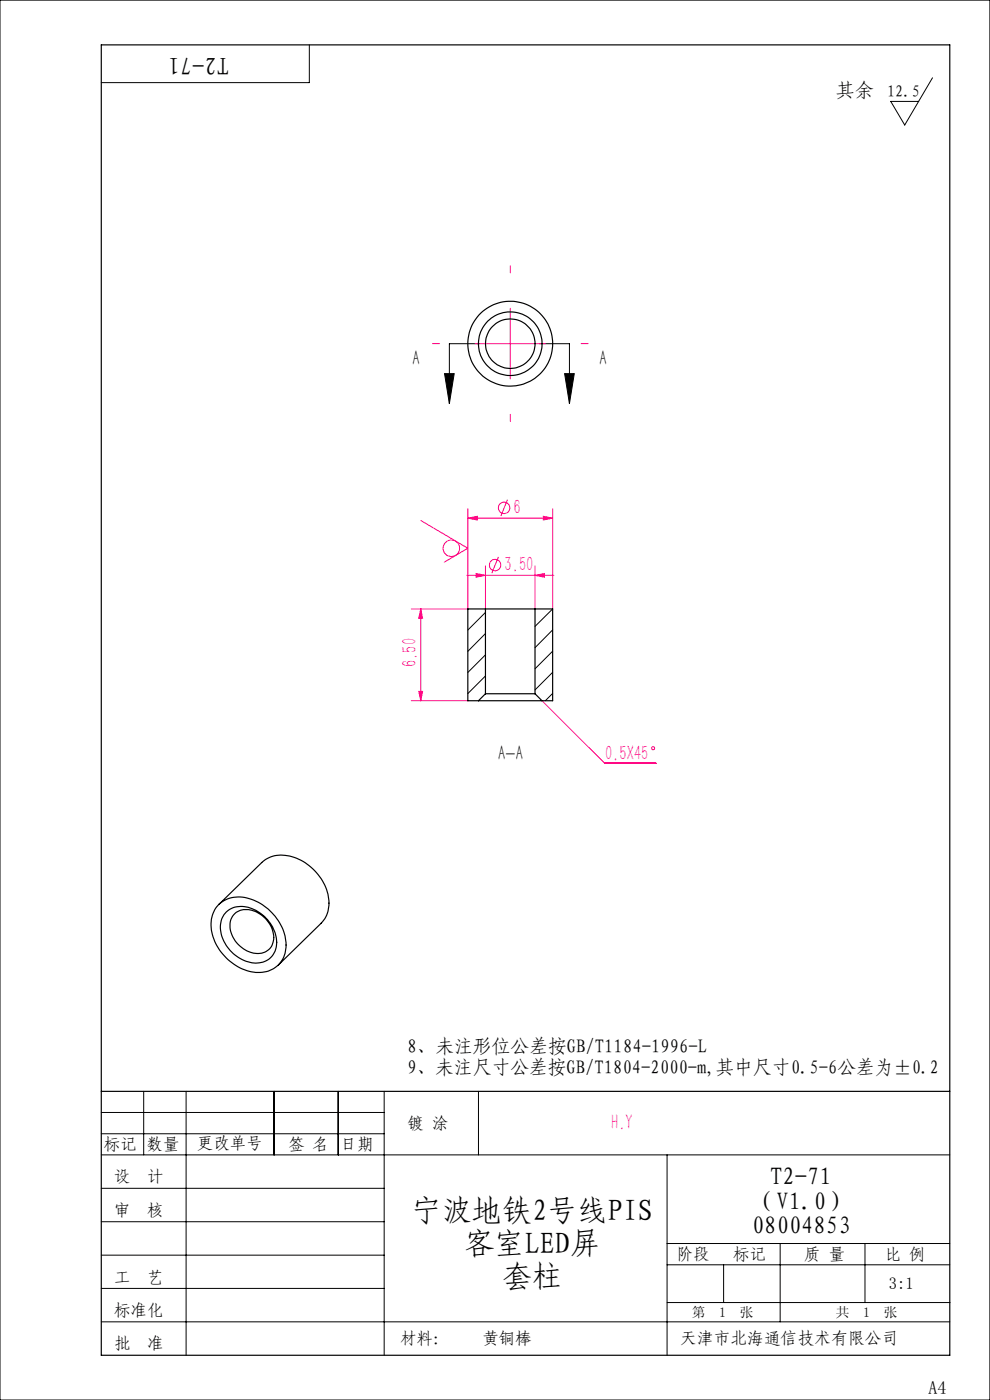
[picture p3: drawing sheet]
<svg xmlns="http://www.w3.org/2000/svg" width="210mm" height="297mm" viewBox="0 0 210 297" stroke-linecap="round" stroke-linejoin="round" font-family="sans-serif">
<g fill="none" stroke="#ff0080" stroke-width=".21">
<path d="M100.8 72.9h14.9M108.2 65.4v15M89.3 110.4l9.9 5.9-5 3M99.2 109.9l2-.4v.8zM99.2 107.9v21.3h-12M99.2 109.9h18M105.7 118.1l-1.4 3.5M107.6 106l-1.3 3.5M115.3 109.5l1.9 .4-1.9 .4zM117.2 107.9v21.3M89.3 129.2v19.5M89.3 129.2l.3 2h-.8z"/>
<path d="M99 122.1h18.5M101 121.7l2 .4-2 .3zM103 120v9.2M113.5 122.1l2-.4v.7zM113.5 120v9.2M87.2 148.7h12M88.8 146.7h.8l-.3 2zM115 148.7l13.3 13.2h10.8"/>
<circle cx="95.7" cy="116.3" r="1.76"/>
<circle cx="105" cy="119.9" r="1.21"/>
<circle cx="106.9" cy="107.7" r="1.22"/>
<circle cx="138.6" cy="158.7" r=".32"/>
</g>
<g fill="none" stroke="#000" stroke-width=".21">
<path d="M0 0h210v297h-210zM65.6 9.5v8h-44.1M197.8 16.5l-5.9 10-3-5h6M94.3 79.3h2l-1 6.3zM101.7 72.9h-6.4v12.7M114.4 72.9h6.4v12.7M119.8 79.3h2l-1 6.3zM21.5 236h60M30.5 231.5v13.5M39.5 231.5v56M58.1 231.5v13.5M71.8 231.5v13.5"/>
<path d="M81.5 231.5v56M101.5 231.5v13.5M21.5 240.5h60M21.5 245h180M21.5 252.1h60M21.5 259.2h60M141.5 245v42.5M21.5 266.3h60M21.5 273.3h60M141.5 268.3h60M141.5 263.8h60M141.5 276.3h60"/>
<path d="M153.5 268.3v8M165.5 263.8v16.6M183.5 263.8v12.5M21.5 280.4h180"/>
</g>
<path d="M108.3 57.9v-1.5M93.3 72.9h-1.5M123.3 72.9h1.5M108.3 87.9v1.5" fill="none" stroke="#ff0080" stroke-width=".21" stroke-dasharray="15.2 1.3 1.3 1.3"/>
<path d="M21.5 9.5h180v278h-180zM21.5 231.5h180" fill="none" stroke="#000" stroke-width=".25"/>
<path d="M94.3 79.3h2l-1 6.3zM119.8 79.3h2l-1 6.3z" fill="#000"/>
<g fill="#ff0080">
<path d="M99.2 109.9l2-.4v.8zM115.3 109.5l1.9 .4-1.9 .4z"/>
<path d="M101 121.7l2 .4-2 .3zM113.5 122.1l2-.4v.7z"/>
<path d="M88.8 146.7h.8l-.3 2zM89.3 129.2l.3 2h-.8z"/>
</g>
<g fill="none" stroke="#000" stroke-width=".25">
<path d="M103 129.2h10.5M103 129.2v18M103 129.2h-3.8v19.5h2.3M113.5 129.2h3.7v19.5h-2.2M113.5 129.2v18M101.5 148.7h13.5M103 147.2h10.5M103 147.2l-1.5 1.5M113.5 147.2l1.5 1.5M46.4 191.9l9.1-8.9a7.1 7.1 0 0 1 8.3-.5 10.6 10.6 0 0 1 5.9 10 5.3 5.3 0 0 1-1.6 3.4l-9.1 8.8M46.6 191.7a7.1 7.1 0 0 1 8.1-.3 10.6 10.6 0 0 1 5.9 10 5.7 5.7 0 0 1-7.3 4.8 11 11 0 0 1-8.5-10.3 5.9 5.9 0 0 1 1.8-4.2zM48 193.5a5.5 5.5 0 0 1 7 .1 7.7 7.7 0 0 1 3.6 7.5 4.4 4.4 0 0 1-6 2.9 7.8 7.8 0 0 1-5.7-8.7l.6-1.3z"/>
<path d="M49.7 194a4.5 4.5 0 0 1 6.1 .4 5.4 5.4 0 0 1 1.8 6.4 4 4 0 0 1-5.6 .7 5.8 5.8 0 0 1-3-6.5z"/>
<circle cx="108.2" cy="72.9" r="6.7"/>
<circle cx="108.2" cy="72.9" r="5.3"/>
<circle cx="108.2" cy="72.9" r="9"/>
</g>
<path d="M99.2 129.2h.1M103 129.9l-3.8 3.8M103 134.4l-3.8 3.8M103 138.9l-3.8 3.8M117.2 129.2l-3.7 3.7M117.2 133.6l-3.7 3.8M117.2 138.1l-3.7 3.8M103 143.4l-3.8 3.7M117.2 142.6l-3.7 3.8M117.2 147.1l-1.5 1.6" fill="none" stroke="#000" stroke-width=".21"/>
<g font-size="6.4">
<text x="87.3" y="258.9">宁波地铁2号线PIS</text>
<text x="98.5" y="265.9">客室LED屏</text>
<text x="106.5" y="272.9">套柱</text>
</g>
<g font-size="5.2">
<text x="48.6" y="12.1" transform="rotate(-180 48.6 12.1)">T2-71</text>
<text x="163.4" y="251.4">T2-71</text>
<text x="159.5" y="256.6">（V1.0）</text>
<text x="159.5" y="261.9">08004853</text>
</g>
<g font-size="4.4">
<text x="87.5" y="77.4">A</text>
<text x="127.2" y="77.4">A</text>
<text x="105.7" y="161.1">A-A</text>
</g>
<g font-size="4.4" fill="#ff0080">
<text x="109" y="109">6</text>
<text x="107" y="121.2">3.50</text>
<text x="88.4" y="141.5" transform="rotate(-90 88.4 141.5)">6.50</text>
<text x="128.4" y="161.1">0.5X45</text>
<text x="129.6" y="239.5">H.Y</text>
</g>
<g font-size="4.1">
<text x="177.3" y="20.5">其余</text>
<text x="86.5" y="223.4">8、未注形位公差按GB/T1184-1996-L</text>
<text x="86.5" y="227.9">9、未注尺寸公差按GB/T1804-2000-m,其中尺寸0.5-6公差为±0.2</text>
</g>
<text font-size="3.9" x="196.9" y="295.8">A4</text>
<text font-size="3.6" x="144.3" y="285.1">天津市北海通信技术有限公司</text>
<g font-size="3.5">
<text x="188.2" y="20.6">12.5</text>
<text x="86.5" y="239.5">镀 涂</text>
<text x="22.1" y="243.9">标记</text>
<text x="31.1" y="243.9">数量</text>
<text x="41.8" y="243.8">更改单号</text>
<text x="61.1" y="243.9">签 名</text>
<text x="72.3" y="243.9">日期</text>
<text x="24.2" y="250.8">设</text>
<text x="31.2" y="250.8">计</text>
<text x="24.2" y="257.9">审</text>
<text x="31.2" y="257.9">核</text>
<text x="143.5" y="267.3">阶段</text>
<text x="155.5" y="267.3">标记</text>
<text x="170.6" y="267.3">质 量</text>
<text x="187.7" y="267.4">比 例</text>
<text x="24.2" y="272.1">工</text>
<text x="31.2" y="272.1">艺</text>
<text x="188.6" y="273.5">3:1</text>
<text x="24.2" y="279.2">标准化</text>
<text x="24.2" y="286.3">批</text>
<text x="31.2" y="286.3">准</text>
<text x="84.9" y="285.2">材料：</text>
<text x="102.3" y="285.2">黄铜棒</text>
</g>
<g font-size="2.9">
<text x="146.8" y="279.4">第</text>
<text x="152.6" y="279.4">1</text>
<text x="156.9" y="279.4">张</text>
<text x="177.3" y="279.4">共</text>
<text x="183.1" y="279.4">1</text>
<text x="187.5" y="279.4">张</text>
</g>
</svg>
